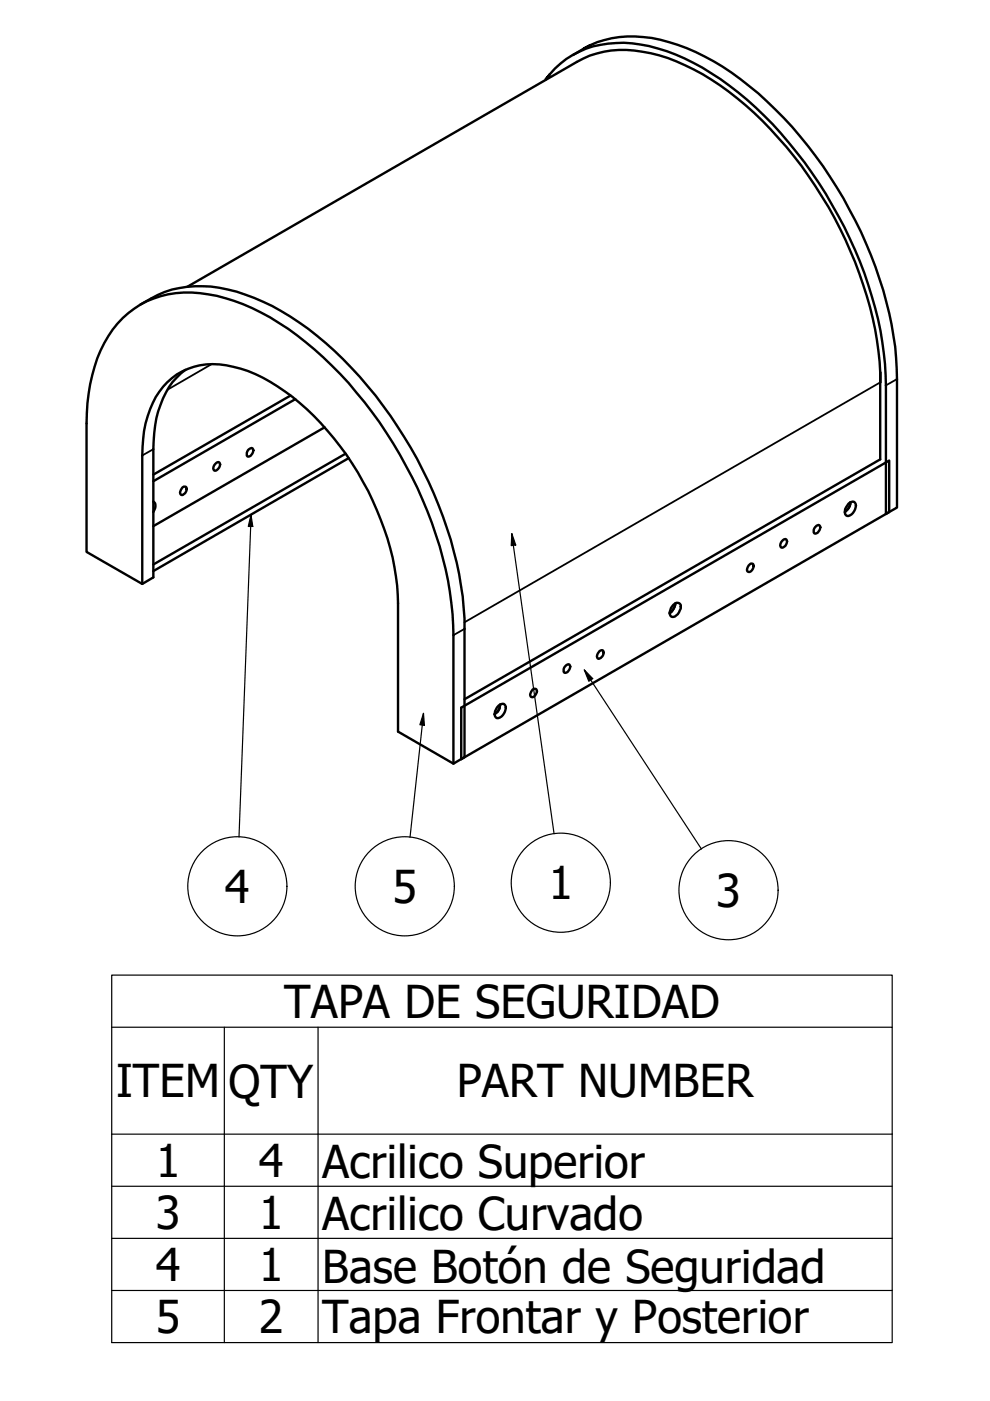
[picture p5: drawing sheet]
<svg xmlns="http://www.w3.org/2000/svg" width="210mm" height="297mm" viewBox="0 0 210 297" stroke-linecap="round" stroke-linejoin="round" font-family="sans-serif">
<!-- layer: Visible (ISO) -->
<g fill="none" stroke="#000" stroke-width=".51">
<path d="M123.8 10.3l-2.3 1.4M125.2 9.6l-1.4 .7a22.1 22.1 0 0 1 16.2-1.9 49.7 49.7 0 0 1 20.8 11.4 90 90 0 0 1 28.6 51.4 58.7 58.7 0 0 1 .8 9.2v27.2l-2.4 1.4v-27.3a77.6 77.6 0 0 0-10.1-35.9 85.1 85.1 0 0 0-25-29.1 39.9 39.9 0 0 0-20.4-7.6 19.4 19.4 0 0 0-16.7 7.9l1-1.3M29.8 64.6a21.2 21.2 0 0 1 11.5-3.9 34.1 34.1 0 0 1 18.3 5.3 72.6 72.6 0 0 1 21.6 20 88.4 88.4 0 0 1 16.9 40.5l.4 4.6v29.4l-2.4 1.4-11.7-6.8v-27.2a54.6 54.6 0 0 0-7.4-25.7 55.8 55.8 0 0 0-19.7-21.3 24 24 0 0 0-13.6-3.6 13.9 13.9 0 0 0-11.9 9.5 25.2 25.2 0 0 0-1.6 9.8v27.2M39.3 78.4a17.6 17.6 0 0 0-6.4 11.8l-.4 5v27.2l-2.3 1.4-11.8-6.8v-27.2a35.4 35.4 0 0 1 4.6-18.6 19.4 19.4 0 0 1 19.4-9 40.8 40.8 0 0 1 18.7 7.5 86.9 86.9 0 0 1 28.5 36.3 73.1 73.1 0 0 1 6.5 28.7v27.2M39.7 60.8l82.6-47.7a20.8 20.8 0 0 1 15.7-1.8 47.8 47.8 0 0 1 20.1 11 86.9 86.9 0 0 1 27.8 49.8 47.2 47.2 0 0 1 .7 9v-2.2M45.8 98.2l.5-.2a.81 .81 0 0 1 0 1.4 .74 .74 0 0 1-.9 .3 1.18 1.18 0 0 1 .4-1.5zM52.6 95.4l.7-.4a.81 .81 0 0 1 0 1.4 .6 .6 0 0 1-1 .2v-.6zM61.6 83.9l-29.1 16.7M62.6 84.6l-30.1 17.4M68.8 90.6l-36.3 21M73.3 96.2l-40.8 23.5M73.9 97.1l-41.4 24"/>
<path d="M186.6 81.1v16.3l-88.1 50.9M32.5 106.3a1.48 1.48 0 0 1 0 2.3M38.7 103.3a.52 .52 0 0 1 .7-.1 .52 .52 0 0 1 .2 .7l-.4 .7a.57 .57 0 0 1-.4 .3 .57 .57 0 0 1-.6-.2v-.5zM158.7 119.9a.57 .57 0 0 1 .5-.4 .57 .57 0 0 1 .6 .2 1.16 1.16 0 0 1-1.2 1.5 .9 .9 0 0 1 .1-1.3zM165.8 114.7a.74 .74 0 0 1 .9-.4 1.18 1.18 0 0 1-1.1 1.8 .93 .93 0 0 1 .2-1.4zM173.1 111.5l.4-.2a.81 .81 0 0 1 0 1.4 .6 .6 0 0 1-1 .2v-.3a1.28 1.28 0 0 1 .6-1.1zM179.9 106.8a.85 .85 0 0 1 1.2-.4 .85 .85 0 0 1 .3 1.2l-.3 .8a1.37 1.37 0 0 1-1.7 .9 1.9 1.9 0 0 1 .5-2.5zM180.3 106.5a2.54 2.54 0 0 1-1.2 2.1M127.1 138l.5-.2a.98 .98 0 0 1-.2 1.7l-.5 .2a.81 .81 0 0 1 0-1.4zM142.7 128.3a.88 .88 0 0 1 1.2-.4 .88 .88 0 0 1 .4 1.1l-.2 .4a1.61 1.61 0 0 1-1.9 1.3 1.82 1.82 0 0 1 .5-2.4zM143.2 127.9l-.4 1.2-.8 .9M97.8 150l90.7-52.4v11l-90.7 52.4z"/>
<path d="M105.7 149.7a.85 .85 0 0 1 1.1-.5 .85 .85 0 0 1 .4 1.2l-.3 .8a1.37 1.37 0 0 1-1.7 .9 1.9 1.9 0 0 1 .5-2.4zM106 149.4v.3a2.2 2.2 0 0 1-1.2 1.7M113 146.2a.52 .52 0 0 1 .7-.1 .52 .52 0 0 1 .1 .7l-.1 .3a.86 .86 0 0 1-1.1 .7 1.27 1.27 0 0 1 .4-1.6zM119.8 141.3a.81 .81 0 0 1 .9-.4 1.18 1.18 0 0 1-1.1 1.7l-.1-.8z"/>
</g>
<!-- layer: Visible Narrow (ISO) -->
<path d="M44.8 77.3l-9.2 5.3M32.5 95.2l-2.3 1.4M186.6 81.1l-88.1 50.8M190.2 80.4l-2.4 1.3M98.5 133.3l-2.4 1.4" fill="none" stroke="#000" stroke-width=".38"/>
<!-- layer: Symbol (ISO) -->
<g fill="none" stroke="#000" stroke-width=".25">
<path d="M53.2 109.1l.4 2.5h-1zM53.2 109.1l-2.5 68.4M108.5 113.1l.8 2.5-.9 .1zM108.5 113.1l9 63.7M89.8 151.2l.2 2.6-1-.1zM89.8 151.2l-2.9 26.3M123.9 142l1.8 1.9-.9 .5zM123.9 142l24.8 38M23.7 217.8v-11.1h165.5v11.1M23.7 217.8h165.5v22.7M23.7 217.8v66.9h165.5v-44.2M47.6 217.8v66.9"/>
<path d="M67.4 217.8v66.9M23.7 240.5h165.5M23.7 251.5h165.5M23.7 262.6h165.5M23.7 273.6h165.5"/>
<circle cx="50.3" cy="187.9" r="10.5"/>
<circle cx="85.8" cy="187.9" r="10.5"/>
<circle cx="118.9" cy="187.2" r="10.5"/>
<circle cx="154.5" cy="188.7" r="10.5"/>
</g>
<g fill="#000">
<path d="M53.2 109.1l.4 2.5h-1z" fill-rule="evenodd"/>
<path d="M108.5 113.1l.8 2.5-.9 .1z" fill-rule="evenodd"/>
<path d="M89.8 151.2l.2 2.6-1-.1z" fill-rule="evenodd"/>
<path d="M123.9 142l1.8 1.9-.9 .5z" fill-rule="evenodd"/>
</g>
<g font-size="9.6">
<text x="47.7" y="191.4">4</text>
<text x="83.2" y="191.4">5</text>
<text x="116.3" y="190.7">1</text>
<text x="151.8" y="192.3">3</text>
<text x="60.3" y="215.8">TAPA DE SEGURIDAD</text>
<text x="24.6" y="232.6">ITEM</text>
<text x="48.5" y="232.7">QTY</text>
<text x="96.8" y="232.6">PART NUMBER</text>
<text x="33" y="249.5">1</text>
<text x="54.9" y="249.5">4</text>
<text x="68.3" y="249.7">Acrilico Superior</text>
<text x="33" y="260.7">3</text>
<text x="54.9" y="260.6">1</text>
<text x="68.3" y="260.7">Acrilico Curvado</text>
<text x="33" y="271.6">4</text>
<text x="54.9" y="271.6">1</text>
<text x="68.3" y="272">Base Botón de Seguridad</text>
<text x="33" y="282.6">5</text>
<text x="54.9" y="282.7">2</text>
<text x="68.3" y="282.7">Tapa Frontar y Posterior</text>
</g>
</svg>
